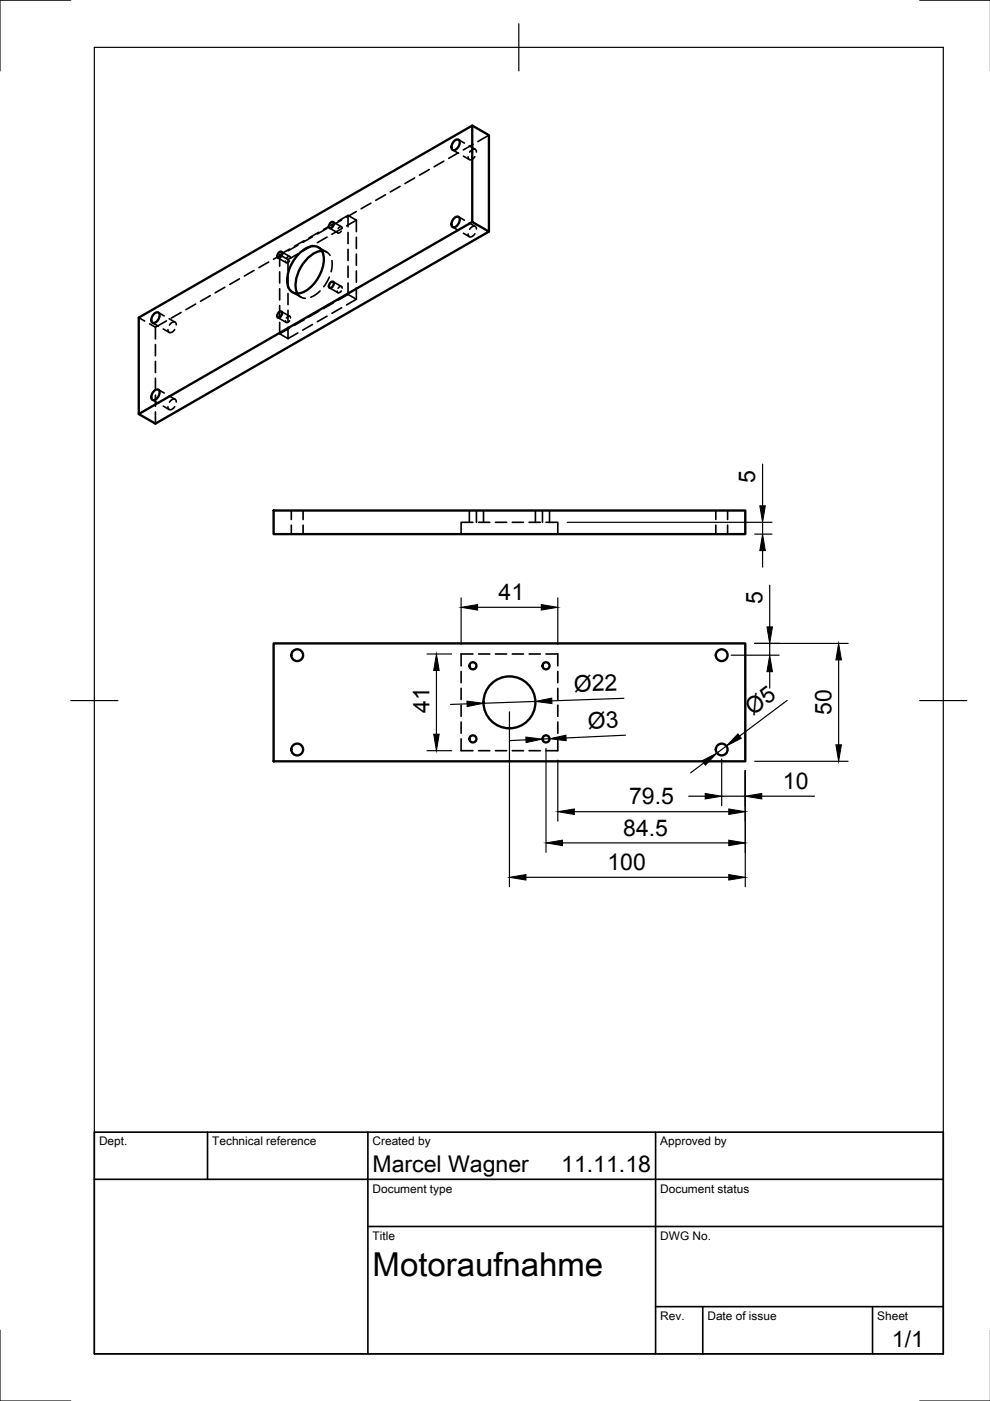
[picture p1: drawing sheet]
<svg xmlns="http://www.w3.org/2000/svg" width="210mm" height="297mm" viewBox="0 0 210 297" stroke-linecap="round" stroke-linejoin="round" font-family="sans-serif">
<!-- layer: Visible -->
<g fill="none" stroke="#000" stroke-width=".5">
<path d="M96.3 29.9a.64 .64 0 0 1 1.1-.1 1.53 1.53 0 0 1-1.4 2 1.41 1.41 0 0 1 .3-1.9zM100.1 26.6v20.5l3.6 2-70.7 40.7-3.6-2 70.7-40.7M59.1 53.6l.5-.3a.76 .76 0 0 1 .1 .9 .76 .76 0 0 1-.9 .4v-.5zM63.4 53.8a3.6 3.6 0 0 1 4.1-1.4 3.7 3.7 0 0 1 .9 4.3 8.1 8.1 0 0 1-4.4 5.4 2.14 2.14 0 0 1-3-1.8 8.1 8.1 0 0 1 2.4-6.5zM68.3 53.2a6.4 6.4 0 0 0-4.9 4.2 5.8 5.8 0 0 0-.3 4.8M70 47.3l.5-.3a.76 .76 0 0 1 .1 .9 .76 .76 0 0 1-.8 .4v-.5zM70 59.9l.5-.2a.76 .76 0 0 1 .1 .9 .76 .76 0 0 1-.8 .4v-.6zM96.3 46.2a.64 .64 0 0 1 1.1 0 1.53 1.53 0 0 1-1.4 1.9 1.41 1.41 0 0 1 .3-1.9zM103.7 49.1v-20.4l-3.6-2.1-70.7 40.7v20.5M32.7 66.5a.64 .64 0 0 1 1.1 0 1.53 1.53 0 0 1-1.5 1.9 1.41 1.41 0 0 1 .4-1.9zM59.1 66.2l.5-.2a.76 .76 0 0 1 .1 .9 .76 .76 0 0 1-.9 .4v-.6zM32.7 82.9a.64 .64 0 0 1 1.1-.1 1.53 1.53 0 0 1-1.5 2 1.41 1.41 0 0 1 .4-1.9z"/>
<path d="M58 108.2h100v5h-100zM58 136.4h100v25h-100z"/>
<circle cx="63" cy="138.9" r="1.25"/>
<circle cx="153" cy="138.9" r="1.25"/>
<circle cx="63" cy="158.9" r="1.25"/>
<circle cx="100.3" cy="156.7" r=".75"/>
<circle cx="100.3" cy="141.2" r=".75"/>
<circle cx="108" cy="148.9" r="5.5"/>
<circle cx="115.8" cy="141.2" r=".75"/>
<circle cx="115.8" cy="156.7" r=".75"/>
<circle cx="153" cy="158.9" r="1.25"/>
</g>
<!-- layer: Hidden -->
<g fill="none" stroke="#000" stroke-width=".35">
<path d="M84.8 39.5l-2 1.2M87.9 37.7l-2 1.2M91 35.9l-2.1 1.2M94.1 34.2l-2.1 1.2M96 31.8l1.2 .7M97.2 32.4l-2.1 1.2M97.2 29.6l1.3 .7M98.3 33.1l1.2 .7M99.5 30.9l1.3 .8M100.3 30.6l-2.1 1.2M100.7 33.2l-.5 .5-.5 .2-.3-.2-.2-.5M101 32.2l-.1-.4-.4-.2-.5 .2-.4 .5"/>
<path d="M103.7 28.7l-2.4 1.3M50.8 59.1l-2.1 1.2M53.9 57.3l-2.1 1.2M57 55.6l-2.1 1.1M58.9 54.7l1.8 1M59.3 57.6v2.4M59.7 53.4l1.7 1M60.1 53.8l-2.1 1.2M61.1 55l-1.8-1v2.4M61.1 55v2.5M61.1 58.7v2.3M61.4 52.8l-2.1 1.2"/>
<path d="M61.4 55.3l-.6 .4-.3-.4M61.6 54.7l-.1-.2-.2-.1-.6 .4M63.2 53.8l-2.1 1.2M63.2 52l-2.1 1.2M64.5 51l-2.1 1.2M66.2 52l-2 1.2M66.2 50.2l-2 1.2M67.5 52.4l1.8 1.1M67.6 49.2l-2.1 1.2M68.3 53.2l1 .2 .7 .7M69.3 50.3l-2 1.2M69.3 48.4l-2 1.2"/>
<path d="M69.8 58.7l-1.2 2.1M69.9 48.4l1.7 1M70.4 55.3v1.1l-.2 1.2M70.6 47.1l1.8 1M70.6 59.7l1.8 1.1M70.7 47.5l-2.1 1.2M72.4 49l-.6 .4-.3-.4M72.4 48.5l-2 1.2M72.4 46.6l-2 1.2M72.6 48.4l-.1-.3-.3-.1-.5 .4M73.8 45.7v2.4M73.8 49.3v2.4"/>
<path d="M73.8 52.9v2.3M73.8 56.4v2.4M75.5 44.9l-2 1.1M75.6 46.7l-1.8-1-2.1 1.2M75.6 46.7l-2.1 1.2M75.6 46.7v2.4M75.6 50.3v2.4M75.6 53.9v2.4M75.6 57.4v2.4M78.6 43.1l-2 1.2M81.7 41.3l-2 1.2M96 48.1l1.2 .8"/>
<path d="M97.2 46l1.3 .7M98.3 49.5l1.2 .7M99.5 47.3l1.3 .7M100.7 49.6l-.5 .4-.5 .2-.3-.1-.2-.5M101 48.6l-.1-.5-.4-.2-.5 .2-.4 .5M29.4 67.3l1.3 .8M32.3 68.4l1.3 .8M33 69.4v2.5M33 73.1v2.3M33 76.6v2.4M33.6 66.3l1.2 .7M34.6 69.8l1.3 .7"/>
<path d="M35.3 68l-2.3 1.4-1.3-.7M35.9 67.6l1.2 .7M37 69.9l-.4 .4-.5 .2-.4-.2-.1-.4M37.4 68.9l-.2-.5-.3-.2-.5 .2-.5 .5M38.4 66.3l-2.1 1.1M41.5 64.5l-2.1 1.2M44.6 62.7l-2.1 1.2M47.7 60.9l-2.1 1.2M58.9 67.3l1.8 1.1M59.3 61.2v2.4M59.3 64.8v2.4M59.3 68.3v2.5"/>
<path d="M59.7 66l1.7 1.1M61.1 62.2v2.4M61.1 65.8v2.4M61.1 69.4v2.4M61.4 69.6l-2.1 1.2 1.8 1M61.4 68l-.5 .4-.3-.1-.1-.3M61.6 67.4l-.1-.3-.2-.1-.6 .4M62 62l1.8 1M63.1 62.2l.7 .8 .9 .2M63.2 70.6l-2.1 1.2M64.5 67.8l-2.1 1.2M66.2 68.8l-2 1.2"/>
<path d="M67.6 66l-2.1 1.2M67.9 61.7l-1 .8-1 .5M69.3 67l-2 1.2M69.9 61l1.7 1.1M70.7 64.2l-2.1 1.2M72.4 61.7l-.6 .4-.3-.4M72.4 65.2l-2 1.2M72.6 61.1l-.3-.4-.6 .4M73.8 60v2.4M75.6 63.4l-1.8-1-2.1 1.2M75.6 63.4l-2.1 1.2M75.6 61v2.4"/>
<path d="M32.3 84.8l1.3 .7M33 80.2v2.4M33 83.8v2.3M33 87.3v2.5M33.6 82.6l1.2 .7M34.6 86.1l1.3 .7M35.9 83.9l1.2 .8M37 86.2l-.4 .5-.5 .2-.4-.2-.1-.5M37.4 85.2l-.2-.4-.3-.2-.5 .2-.5 .5M61.8 108.2v1.9M61.8 111.3v1.9M64.3 108.2v1.9"/>
<path d="M64.3 111.3v1.9M99.5 108.2v2.5M100.3 110.7h-2.5v2.5M101 108.2v2.5M101.5 110.7h2.3M102.5 108.2v2.5M105 110.7h2.4M108.6 110.7h2.4M112.2 110.7h2.4M113.5 108.2v2.5M115 108.2v2.5M115.8 110.7h2.5v2.5"/>
<path d="M116.5 108.2v2.5M151.8 108.2v1.9M151.8 111.3v1.9M154.3 108.2v1.9M154.3 111.3v1.9M100.3 138.7h-2.5v2.5M101.5 138.7h2.3M105 138.7h2.4M108.6 138.7h2.4M112.2 138.7h2.4M115.8 138.7h2.5v2.5M97.8 156.7v2.5h2.5"/>
<path d="M97.8 142.4v2.3M97.8 145.9v2.4M97.8 149.5v2.4M97.8 153.1v2.4M101.5 159.2h2.3M105 159.2h2.4M108.6 159.2h2.4M112.2 159.2h2.4M118.3 156.7v2.5h-2.5M118.3 142.4v2.3M118.3 145.9v2.4M118.3 149.5v2.4"/>
<path d="M118.3 153.1v2.4"/>
</g>
<!-- layer: Border -->
<path d="M15 0h-15v15M20 10h180v277h-180zM110 5v10M195 0h15M15 148.5h10M195 148.5h10M0 282v15h15M195 297h15" fill="none" stroke="#000" stroke-width=".25"/>
<!-- layer: TitleBlock -->
<path d="M20 240h180v47h-180zM20 250h180M44 240v10M78 240v47M139 240v47M78 260h122M139 277h61M149 277v10M185 277v10" fill="none" stroke="#000" stroke-width=".35"/>
<!-- layer: Dimensions -->
<g fill="none" stroke="#000" stroke-width=".25">
<path d="M161.7 98.4v8.8M120.3 110.7h43.4M160 113.2h3.7M161.7 110.7v2.5M161.7 116.7v3.5M90.5 138.7h5.3M97.8 126.8v9.9M101.3 128.8h13.5M118.3 126.8v9.9M155 138.9h10.2M160 136.4h19.8M163.2 124.1v8.8"/>
<path d="M163.2 136.4v2.5M177.8 139.9v18M90.5 159.2h5.3M92.5 142.2v13.5M99 149.2l-3.5 .2M108 150.9v37.1M111.5 156.9l-3.5 .1M113.5 148.7l-11 .4M115.8 158.7v22M116.5 156.6l-1.5 .1M132.3 148.1l-15.3 .5M132.6 155.9l-12.6 .6"/>
<path d="M154 158.2l-2 1.5M163.2 142.4v3.5M166.9 148.5l-10.1 7.6M118.3 161.2v12.9M119.3 178.7h35.2M121.8 172.1h32.7M146 168.8h3.5M149.2 161.8l-2.8 2.1M153 160.9v9.9M153 168.8h5M158 163.4v24.6M160 161.4h19.8"/>
<path d="M161.5 168.8h11.2M111.5 186h43"/>
</g>
<g fill="#000" stroke="#000" stroke-width=".21">
<path d="M161.7 113.2l.6 3.5h-1.2zM161.1 107.2h1.2l-.6 3.5zM97.8 128.8l3.5-.6v1.1zM114.8 128.2l3.5 .6-3.5 .5zM162.6 132.9h1.2l-.6 3.5zM177.8 136.4l.6 3.5h-1.2zM92.5 138.7l.6 3.5h-1.1zM92 155.7h1.1l-.6 3.5zM99 148.6l3.5 .5-3.5 .7zM111.5 156.3l3.5 .4-3.5 .7zM113.5 148.7l3.5-.7v1.2zM116.5 156.6l3.5-.7v1.1z"/>
<path d="M156.5 155.6l.7 .9-3.2 1.7zM163.2 138.9l.6 3.5h-1.2zM177.2 157.9h1.2l-.6 3.5zM115.8 178.7l3.5-.6v1.2zM118.3 172.1l3.5-.6v1.2zM148.9 161.3l3.1-1.6-2.4 2.5zM149.5 168.2l3.5 .6-3.5 .6zM154.5 178.1l3.5 .6-3.5 .6zM154.5 171.5l3.5 .6-3.5 .6zM158 168.8l3.5-.6v1.2zM108 186l3.5-.6v1.2zM154.5 185.4l3.5 .6-3.5 .6z"/>
</g>
<text font-size="7" x="79" y="270.5">Motoraufnahme</text>
<g font-size="4.9">
<text x="160.1" y="102.4" transform="rotate(-90 160.1 102.4)">5</text>
<text x="105.7" y="127.3">41</text>
<text x="161.6" y="128.1" transform="rotate(-90 161.6 128.1)">5</text>
<text x="121.8" y="146.7" transform="rotate(-2 121.8 146.7)">Ø22</text>
<text x="91" y="151.2" transform="rotate(-90 91 151.2)">41</text>
<text x="124.7" y="154.5" transform="rotate(-3 124.7 154.5)">Ø3</text>
<text x="159.6" y="151.8" transform="rotate(-37 159.6 151.8)">Ø5</text>
<text x="176.3" y="151.6" transform="rotate(-90 176.3 151.6)">50</text>
<text x="166" y="167.3">10</text>
<text x="133.4" y="170.5">79.5</text>
<text x="132.1" y="177.2">84.5</text>
<text x="128.8" y="184.5">100</text>
<text x="79" y="248.5">Marcel Wagner</text>
<text x="119" y="248.5">11.11.18</text>
<text x="189.1" y="285.6">1/1</text>
</g>
<g font-size="2.5">
<text x="21" y="242.8">Dept.</text>
<text x="45" y="242.8">Technical reference</text>
<text x="79" y="242.8">Created by</text>
<text x="140" y="242.8">Approved by</text>
<text x="79" y="252.8">Document type</text>
<text x="140" y="252.8">Document status</text>
<text x="79" y="262.8">Title</text>
<text x="140" y="262.8">DWG No.</text>
<text x="140" y="279.8">Rev.</text>
<text x="150" y="279.8">Date of issue</text>
<text x="186" y="279.8">Sheet</text>
</g>
</svg>
